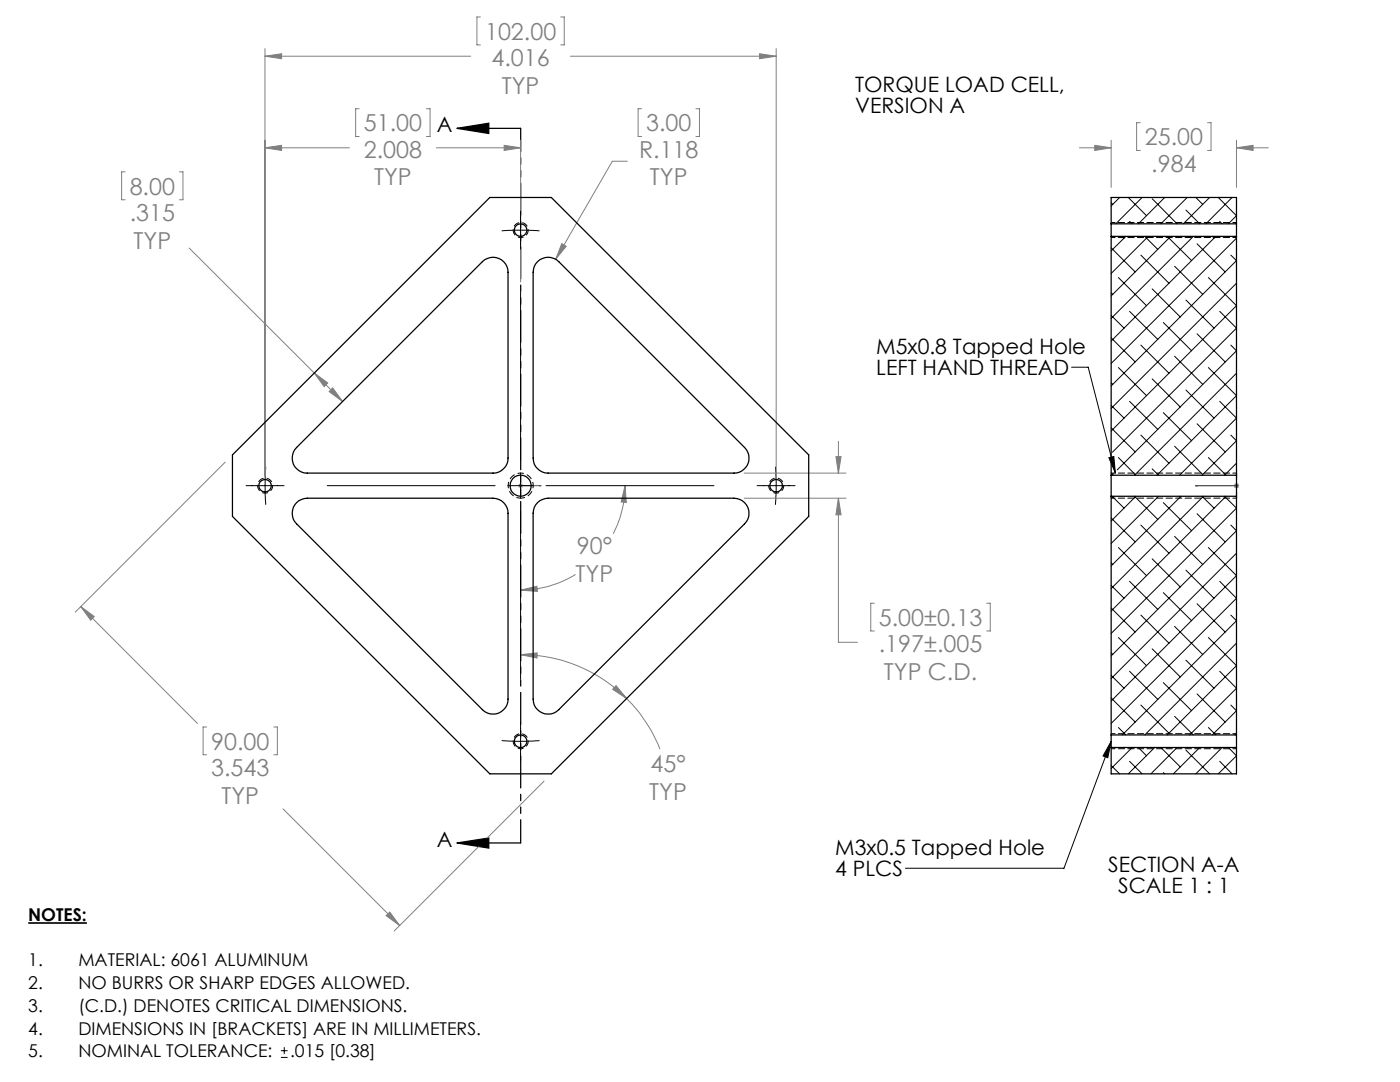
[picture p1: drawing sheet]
<svg xmlns="http://www.w3.org/2000/svg" width="279mm" height="216mm" viewBox="0 0 279 216" stroke-linecap="round" stroke-linejoin="round" font-family="sans-serif">
<path d="M5.6 184.2h11.7" fill="none" stroke="#000" stroke-width=".33"/>
<g fill="none" stroke="#000" stroke-width=".2">
<path d="M100.1 46.1l2.2-.2 5.4 .2M103.9 42.1v7.6M103.9 58.3v33.5M213.9 73.3h3.3l5.4 21.1M49.1 96.9h7.6M53 93.1l-.1 3.8 .1 3.8M65.3 96.9h33.5M101.4 96.9h5M103.9 94.4v5M109 96.9h33.5M151.1 96.9h7.6M154.8 93.1l.1 2.9-.1 4.7"/>
<path d="M221.3 91.3l1-.2 .3 3.3zM103.9 102v33.5M100.1 147.8l2.8 .1 4.8-.1M103.9 144.1v7.6M221.8 147.9l-.7 3.3-1-.4zM221.8 147.9l-9.5 25.3h-31.6M56.1 211h1.3M56.1 209.7h1.3M56.7 209v1.3"/>
</g>
<path d="M91.2 25.6l6.3-1v2zM91.2 25.6h12.7M91.2 168.2l6.3-1v2zM91.2 168.2h12.7" fill="none" stroke="#000" stroke-width=".25"/>
<path d="M103.8 96.9h.2zM103.9 96.9h.1M103.9 96.9h4.1M108 96.9h-.4h.4M238.6 96.9h.4h-.4M238.6 96.9h8.2M246.7 96.9h.2zM246.8 96.9h.1" fill="none" stroke="#00f" stroke-width=".2"/>
<g fill="none" stroke="#808080" stroke-width=".2">
<path d="M52.9 11.2l3.3-.5v1zM52.9 9.7v85.2M52.9 11.2h41M95.9 3.4h-.7v5.6h.7M111.9 3.4h.7v5.6h-.7M113.8 11.2h41.1M151.6 10.7l3.3 .5-3.3 .5zM154.9 9.7v85.2M25 34.3h-.7v5.6h.7M35.8 34.3h.7v5.6h-.7M52.9 29.5l3.3-.5v1zM52.9 29.5h16.8"/>
<path d="M71.7 21.7h-.7v5.5h.7M85.1 21.7h.7v5.5h-.7M87.1 29.5h16.8M100.6 29l3.3 .5-3.3 .5zM103.9 28v28.3M125.2 32.2h-3l-11.3 19.5M128.1 21.7h-.7v5.5h.7M138.9 21.7h.7v5.5h-.7M215.4 29.5h6.4M218.5 29l3.3 .5-3.3 .5zM221.8 28v9.4M227.6 24.5h-.8v5.5h.8"/>
<path d="M241 24.5h.7v5.5h-.7M246.8 28v9.4M246.8 29.5h6.3M246.8 29.5l3.3-.5v1zM37.7 49.5l25 24.9M112.1 48.6l.9 .5-2.1 2.6zM62.7 74.4l5.7 5.7M62.7 74.4l2.7 2-.7 .8zM66.4 77.4l2 2.7-2.7-2zM44.9 92.2l-29.9 29.9M103.4 96.9h1M103.5 96.6l.7 .7"/>
<path d="M103.9 96.4v1M104.2 96.6l-.7 .7M124.7 96.9l.3 3.4-1-.1zM124.7 96.9a20.8 20.8 0 0 1-2.3 9.6M148.5 94.4h20.3M148.5 99.4h20.3M166.8 91.1h1.1l-.6 3.3zM167.3 99.4l.6 3.3h-1.1zM167.3 99.4v28.8h3.8M167.3 88.1v6.3M246.3 96.9h1M246.4 96.6l.7 .7"/>
<path d="M246.8 96.4v1M247.1 96.6l-.7 .7M103.9 117.8l3.2-.8 .1 1zM114.9 114.6a21.2 21.2 0 0 1-11 3.2M16.1 121l23.3 23.4M16.1 121l2.7 2-.7 .8zM103.9 130.6l3.3-.3v1zM103.9 130.6a29.7 29.7 0 0 1 21.2 8.8M122.9 136.8l2.2 2.6-2.8-1.9zM125.1 139.4a30.3 30.3 0 0 1 6.6 10.1M174.5 120.4h-.7v5.5h.7M196.9 120.4h.7v5.5h-.7"/>
<path d="M41.2 145.1h-.7v5.5h.7M54.6 145.1h.8v5.5h-.8M108.6 155.9l-29.9 29.9M56.5 161.4l23.3 23.3M77 182.7l.8-.7 2 2.7z"/>
</g>
<path d="M103.9 47.4a1.5 1.5 0 0 1-1.3-2.2 1.5 1.5 0 0 1 2.6-.2 1.5 1.5 0 0 1-1.1 2.4h-.2M52.9 98.4a1.5 1.5 0 0 1-1.3-2.2 1.5 1.5 0 0 1 2.6-.2 1.5 1.5 0 0 1-1.1 2.4h-.2M154.9 98.4a1.5 1.5 0 0 1-1.3-2.2 1.5 1.5 0 0 1 2.6-.2 1.5 1.5 0 0 1-1.1 2.4h-.2M103.9 149.4a1.5 1.5 0 0 1-1.3-2.2 1.5 1.5 0 0 1 2.6-.2 1.5 1.5 0 0 1-1.1 2.4h-.2" fill="none" stroke="#000" stroke-width=".2" stroke-dasharray="1.3 .6" stroke-dashoffset=".7" stroke-linecap="butt"/>
<path d="M103.9 99.4a2.5 2.5 0 0 1-2.2-3.7 2.5 2.5 0 0 1 4.3-.2 2.5 2.5 0 0 1-1.9 3.9h-.2" fill="none" stroke="#000" stroke-width=".2" stroke-dasharray="1.3 .6" stroke-dashoffset=".4" stroke-linecap="butt"/>
<path d="M103.9 25.6v142.6" fill="none" stroke="#000" stroke-width=".25" stroke-dasharray="6.3 1.3 1.3 1.3 1.3 1.3" stroke-dashoffset="1.7"/>
<path d="M246.8 99.4v-5" fill="none" stroke="#000" stroke-width=".2" stroke-dasharray="1.3 .6"/>
<path d="M221.8 44.4h25M221.8 47.4h25M221.8 94.4h25M221.8 99.4h25M221.8 146.4h25M221.8 149.4h25" fill="none" stroke="#000" stroke-width=".2" stroke-dasharray="1.3 .6" stroke-dashoffset=".5"/>
<path d="M91.2 25.6l6.3-1v2zM91.2 168.2l6.3-1v2z" fill="#000"/>
<g fill="#00f">
<path d="M107.6 96.9h.4zM103.8 96.9h.2z"/>
<path d="M246.7 96.9h.2zM238.6 96.9h.4zM246.7 96.9h.2zM238.6 96.9h.4z"/>
</g>
<path d="M100.6 29l3.3 .5-3.3 .5zM52.9 29.5l3.3-.5v1zM52.9 11.2l3.3-.5v1zM151.6 10.7l3.3 .5-3.3 .5zM62.7 74.4l2.7 2-.7 .8zM66.4 77.4l2 2.7-2.7-2zM166.8 91.1h1.1l-.6 3.3zM167.3 99.4l.6 3.3h-1.1zM16.1 121l2.7 2-.7 .8zM77 182.7l.8-.7 2 2.7zM122.9 136.8l2.2 2.6-2.8-1.9zM103.9 130.6l3.3-.3v1zM112.1 48.6l-1.2 3.1 2.1-2.6zM103.9 117.8l3.2-.8 .1 1zM124.7 96.9l.3 3.4-1-.1zM218.5 29l3.3 .5-3.3 .5zM246.8 29.5l3.3-.5v1z" fill="#808080"/>
<path d="M221.8 147.9l-.7 3.3-1-.4zM221.3 91.3l1-.2 .3 3.3z" fill="#000"/>
<g fill="none" stroke="#000" stroke-width=".25">
<path d="M97.8 39.4h12.2l51.4 51.4v12.2l-51.4 51.4h-12.2l-51.4-51.4v-12.2zM96.3 52.2a3 3 0 0 1 3.2-.6 3 3 0 0 1 1.9 2.7v37.1a3 3 0 0 1-3 3h-37.1a2.98 2.98 0 0 1-2.8-1.8 2.98 2.98 0 0 1 .7-3.3zM107.3 52.2a2.98 2.98 0 0 1 4.2 0l37.1 37.1a2.98 2.98 0 0 1 .7 3.3 2.98 2.98 0 0 1-2.8 1.8h-37.1a3 3 0 0 1-3-3v-37.1a2.87 2.87 0 0 1 .9-2.1zM221.8 44.7v2.5M221.8 44.7v-5.3h25v5.3M221.8 47.2h25M221.8 44.7h25M221.8 47.2v47.6M246.8 44.7v2.5M246.8 47.2v47.6M221.8 94.8v4.2M221.8 99h25"/>
<path d="M221.8 94.8h25M221.8 99v47.6M246.8 94.8v4.2M246.8 99v47.6M59.2 100.3a3.3 3.3 0 0 1 2.1-.9h37.1a3 3 0 0 1 3 3v37.1a2.98 2.98 0 0 1-1.9 2.8 2.98 2.98 0 0 1-3.2-.7l-37.1-37.1a2.98 2.98 0 0 1 0-4.2zM107.3 100.3a3.3 3.3 0 0 1 2.1-.9h37.1a2.99 2.99 0 0 1 2.8 1.9 2.99 2.99 0 0 1-.7 3.2l-37.1 37.1a2.99 2.99 0 0 1-3.3 .7 2.99 2.99 0 0 1-1.8-2.8v-37.1a2.87 2.87 0 0 1 .9-2.1zM221.8 146.6v2.6M221.8 149.2v5.2h25v-5.2M221.8 149.2h25M221.8 146.6h25M246.8 146.6v2.6"/>
<circle cx="103.9" cy="45.9" r="1.25"/>
<circle cx="52.9" cy="96.9" r="1.25"/>
<circle cx="103.9" cy="96.9" r="2.11"/>
<circle cx="154.9" cy="96.9" r="1.26"/>
<circle cx="103.9" cy="147.9" r="1.25"/>
</g>
<g fill="none" stroke="#000" stroke-width=".2">
<path d="M223.4 39.4l-1.6 1.7M225.2 39.4l3.6 3.6M227.9 39.4l-5.2 5.3M229.9 39.7l5 5M232.4 39.4l-5.2 5.3M236.9 39.4l-5.2 5.3M238.7 39.4l1.3 1.4M241.4 39.4l-5.3 5.3M243.1 39.4l3.7 3.6-1.7 1.7M245.9 39.4l-5.2 5.3M221.8 40.5l.3 .3M221.8 58.5l.3 .2"/>
<path d="M221.8 49.5l4.8 4.8M223.2 55.4l5.6 5.6M224 47.2l.3 .3M224.7 47.2l-2.9 2.9M225.4 44.2l.6 .5M227.7 50.9l5.6 5.6M228.5 47.2l2.6 2.6M229.2 47.2l-7.4 7.4M229.9 57.6l5.6 5.7M232.9 47.2l4.9 4.8M233.6 47.2l-11.8 11.9M234.4 53.1l5.6 5.6"/>
<path d="M236.7 41.9l2.7 2.8M236.7 59.9l5.6 5.6M238.2 47.2l-16.4 16.3M238.9 48.6l5.6 5.7M241.2 55.4l5.6 5.6-25 25M241.9 47.2l.4 .3M242.6 47.2l-20.8 20.9M243.4 44.2l.5 .5M245.6 50.9l1.2 1.1-25 25M246.4 47.2l.4 .3-25 25M246.8 56.5l-25 25M221.8 76.4l.3 .3"/>
<path d="M221.8 67.4l4.8 4.8M221.8 62.9l2.5 2.6M223.2 73.3l5.6 5.7M225.4 62.1l5.7 5.6M227.7 68.9l5.6 5.6M229.9 75.6l5.6 5.6M232.2 64.3l5.6 5.7M234.4 71.1l5.6 5.6M236.7 77.8l5.6 5.6M238.9 66.6l5.6 5.6M241.2 73.3l5.6 5.7-15.9 15.8M243.4 62.1l3.4 3.4-24.8 24.7"/>
<path d="M245.6 68.9l1.2 1.1-23.8 23.8M246.8 74.5l-20.4 20.3M221.8 94.4l.3 .3M221.8 85.4l4.8 4.8M221.8 80.9l2.5 2.5M221.9 99l2.4 2.4M222.2 99l-.4 .4M222.2 94.5l-.3 .3M223.2 91.3l3.5 3.5M225.4 80.1l5.7 5.6M226.4 99l4.7 4.6M226.7 99l-4.9 5"/>
<path d="M227.7 86.8l5.6 5.6M229.9 93.6l1.3 1.2M231.2 99l-9.4 9.4M232.2 82.3l5.6 5.6M234.4 89l5.6 5.7M235.4 99l.1 .2M235.7 99l-13.9 13.9M238.9 84.6l5.6 5.6M239.9 99l2.4 2.4M240.2 99l-18.4 18.4M241.2 91.3l3.5 3.5M243.4 80.1l3.4 3.3-11.4 11.4"/>
<path d="M244.4 99l2.4 2.4-25 25M244.7 99l-22.9 22.9M245.6 86.8l1.2 1.1-6.9 6.9M246.8 92.4l-2.4 2.4M221.8 116.8l2.5 2.6M221.8 112.3l.3 .3M221.8 103.4l4.8 4.7M223.2 109.3l5.6 5.6M225.4 116l5.7 5.6M227.7 104.8l5.6 5.6M229.9 111.5l5.6 5.6M232.2 118.3l5.6 5.6"/>
<path d="M232.2 100.3l5.6 5.6M234.4 107l5.6 5.6M236.7 113.8l5.6 5.6M238.9 102.5l5.6 5.6M241.2 109.3l5.6 5.6-25 25M243.4 116l3.4 3.4-25 25M245.6 104.8l1.2 1.1-25 25M246.8 110.4l-25 25M221.8 139.3l4.8 4.8M221.8 134.8l2.5 2.5M221.8 130.3l.3 .3M221.8 121.3l4.8 4.8"/>
<path d="M223.2 127.2l5.6 5.6M225.4 133.9l5.7 5.7M227.7 122.7l5.6 5.6M229.9 129.5l5.6 5.6M232.2 136.2l5.6 5.6M234.4 125l5.6 5.6M236.7 131.7l5.6 5.6M238.9 138.5l5.6 5.6M238.9 120.5l5.6 5.6M241.2 127.2l5.6 5.6-13.9 13.8M243.4 133.9l3.4 3.4-9.4 9.3M245.6 122.7l1.2 1.2-22.8 22.7"/>
<path d="M246.8 128.3l-18.3 18.3M221.8 152.8l1.6 1.6M223.2 145.2l1.5 1.4M225.4 151.9l2.5 2.5M226 149.2l-4.2 4.2M227.2 149.2l1.6 1.6M227.7 140.7l5.6 5.6M230.4 149.2l-5.2 5.2M231.7 149.2l3.8 3.8M232.2 154.2l.2 .2M234.4 142.9l3.8 3.7M234.9 149.2l-5.2 5.2"/>
<path d="M236.7 149.7l4.7 4.7M239.4 149.2l-5.2 5.2M241.2 145.2l1.4 1.4M243.4 151.9l2.5 2.5M243.9 149.2l-5.2 5.2M245.1 149.2l1.7 1.6-3.7 3.6M245.6 140.7l1.2 1.1-4.9 4.8M246.8 146.3l-.4 .3"/>
</g>
<g font-size="4.7" fill="#808080">
<text x="96.8" y="7.9">102.00</text>
<text x="98.1" y="13.2">4.016</text>
<text x="100.2" y="18.7">TYP</text>
<text x="72.6" y="26.2">51.00</text>
<text x="128.9" y="26.2">3.00</text>
<text x="228.5" y="29">25.00</text>
<text x="72.6" y="31.5">2.008</text>
<text x="127.5" y="31.5">R.118</text>
<text x="229.8" y="34.2">.984</text>
<text x="25.9" y="38.8">8.00</text>
<text x="74.7" y="37">TYP</text>
<text x="129.7" y="37">TYP</text>
<text x="25.9" y="44.1">.315</text>
<text x="26.7" y="49.6">TYP</text>
<text x="115.1" y="110.6">90°</text>
<text x="114.9" y="116.2">TYP</text>
<text x="175.4" y="124.9">5.00±0.13</text>
<text x="175.4" y="130.1">.197±.005</text>
<text x="176.4" y="135.7">TYP C.D.</text>
<text x="42.1" y="149.6">90.00</text>
<text x="42.1" y="154.8">3.543</text>
<text x="129.8" y="154">45°</text>
<text x="44.2" y="160.4">TYP</text>
<text x="129.6" y="159.5">TYP</text>
</g>
<g font-size="4.2">
<text x="170.7" y="18.4">TORQUE LOAD CELL,</text>
<text x="170.7" y="22.6">VERSION A</text>
<text x="87.2" y="26.3">A</text>
<text x="174.9" y="70.7">M5x0.8 Tapped Hole</text>
<text x="174.9" y="74.8">LEFT HAND THREAD</text>
<text x="87.2" y="168.9">A</text>
<text x="166.7" y="170.7">M3x0.5 Tapped Hole</text>
<text x="221.2" y="173.9">SECTION A-A</text>
<text x="166.7" y="174.8">4 PLCS</text>
<text x="223.1" y="178.1">SCALE 1 : 1</text>
</g>
<g font-size="3.5">
<text x="5.6" y="183.8">NOTES:</text>
<text x="5.6" y="192.8">1.</text>
<text x="5.6" y="197.4">2.</text>
<text x="15.6" y="192.8">MATERIAL: 6061 ALUMINUM</text>
<text x="15.6" y="197.4">NO BURRS OR SHARP EDGES ALLOWED.</text>
<text x="5.6" y="201.9">3.</text>
<text x="15.6" y="201.9">(C.D.) DENOTES CRITICAL DIMENSIONS.</text>
<text x="5.6" y="206.4">4.</text>
<text x="15.6" y="206.4">DIMENSIONS IN [BRACKETS] ARE IN MILLIMETERS.</text>
<text x="5.6" y="211">5.</text>
<text x="15.6" y="211">NOMINAL TOLERANCE:</text>
<text x="57.9" y="211">.015 [0.38]</text>
</g>
</svg>
